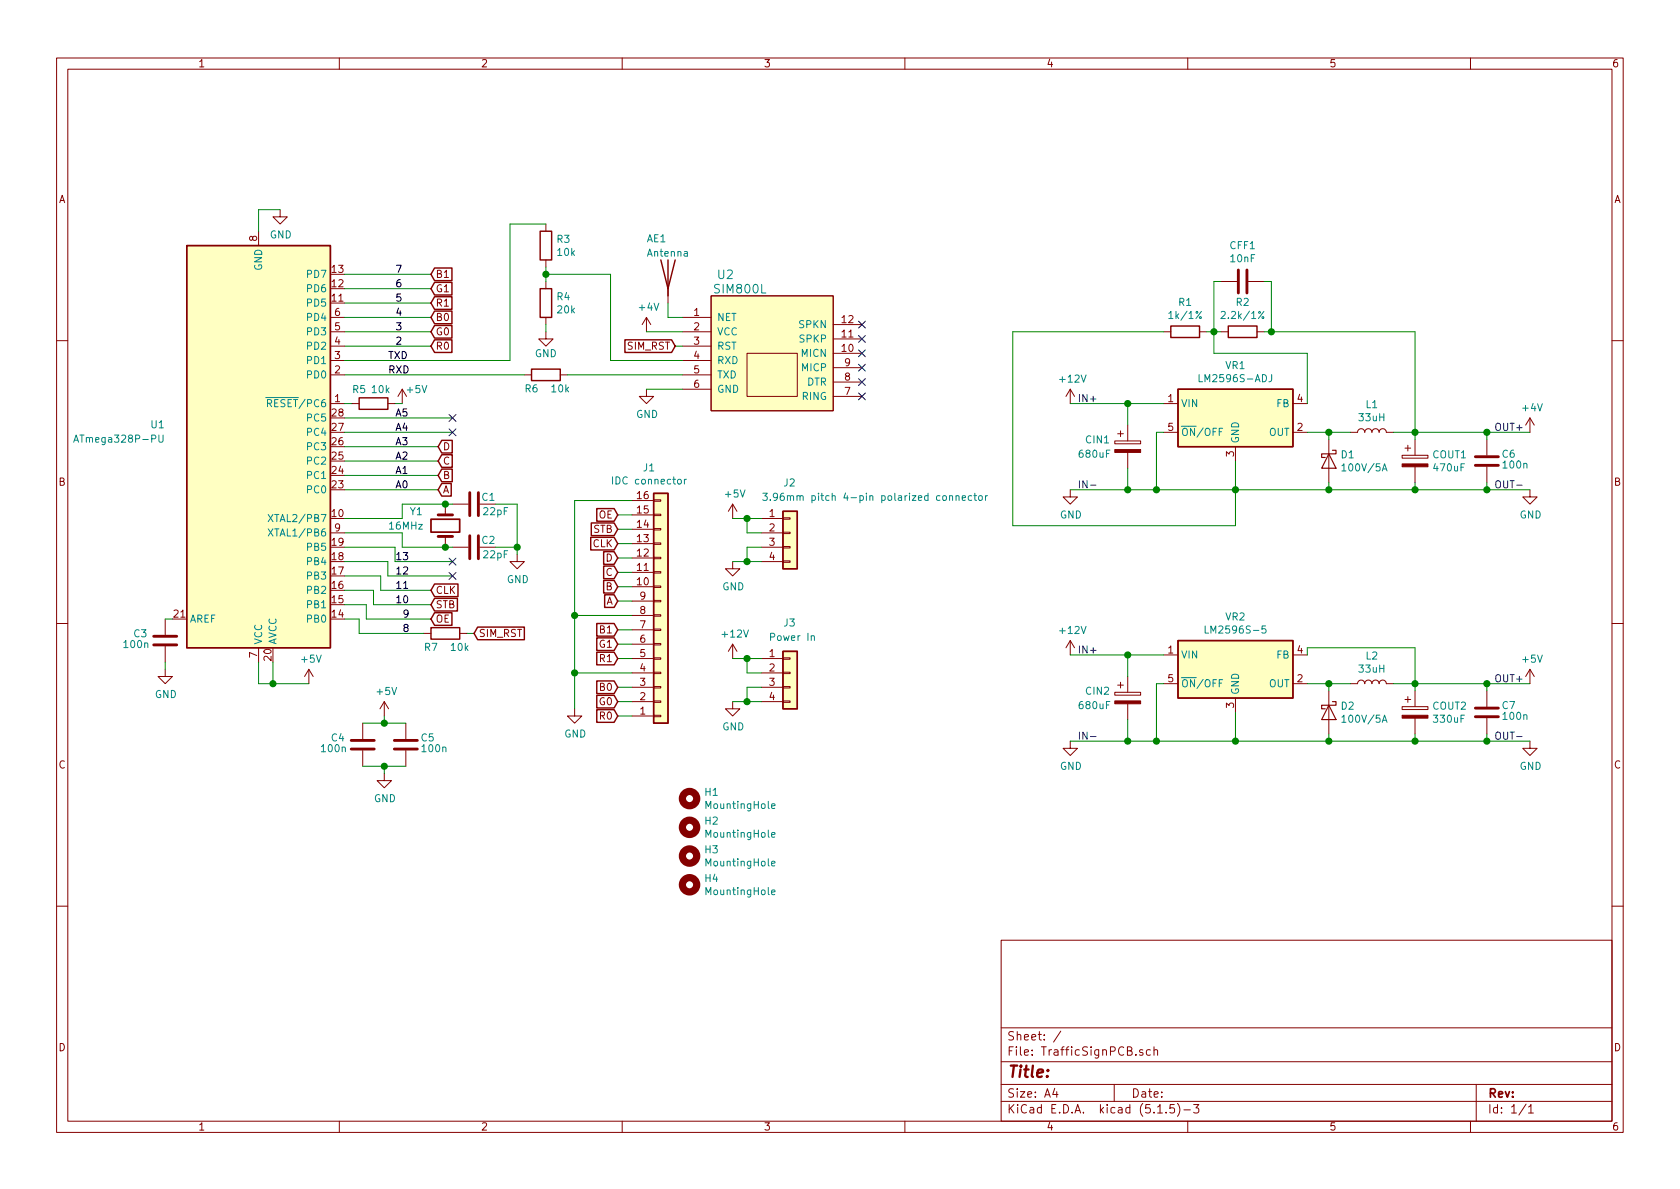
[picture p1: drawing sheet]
EESchema Schematic File Version 4
EELAYER 30 0
EELAYER END
$Descr A4 11693 8268
encoding utf-8
Sheet 1 1
Title ""
Date ""
Rev ""
Comp ""
Comment1 ""
Comment2 ""
Comment3 ""
Comment4 ""
$EndDescr
$Comp
L Connector_Generic:Conn_01x16 J1
U 1 1
P 4600 4275
F 0 "J1" H 4518 3250 50  0000 C CNN
F 1 "IDC connector" H 4518 3341 50  0000 C CNN
F 2 "Connector_IDC:IDC-Header_2x08_P2.54mm_Vertical" H 4600 4275 50  0001 C CNN
F 3 "~" H 4600 4275 50  0001 C CNN
	1    4600 4275
	1    0    0    1   
$EndComp
Text GLabel 4300 4975 0    50   Input ~ 0
R0
Text GLabel 4300 4875 0    50   Input ~ 0
G0
Text GLabel 4300 4775 0    50   Input ~ 0
B0
Text GLabel 4300 4575 0    50   Input ~ 0
R1
Text GLabel 4300 4475 0    50   Input ~ 0
G1
Text GLabel 4300 4375 0    50   Input ~ 0
B1
Text GLabel 4300 4175 0    50   Input ~ 0
A
Text GLabel 4300 4075 0    50   Input ~ 0
B
Text GLabel 4300 3975 0    50   Input ~ 0
C
Text GLabel 4300 3875 0    50   Input ~ 0
D
Wire Wire Line
	4400 3575 4300 3575
Wire Wire Line
	4300 3675 4400 3675
Wire Wire Line
	4300 3775 4400 3775
Wire Wire Line
	4300 3875 4400 3875
Wire Wire Line
	4300 3975 4400 3975
Wire Wire Line
	4300 4075 4400 4075
Wire Wire Line
	4300 4175 4400 4175
Wire Wire Line
	4300 4375 4400 4375
Wire Wire Line
	4300 4475 4400 4475
Wire Wire Line
	4300 4575 4400 4575
Wire Wire Line
	4300 4775 4400 4775
Wire Wire Line
	4300 4875 4400 4875
Wire Wire Line
	4300 4975 4400 4975
Text GLabel 4300 3575 0    50   Input ~ 0
OE
Text GLabel 4300 3675 0    50   Input ~ 0
STB
Text GLabel 4300 3775 0    50   Input ~ 0
CLK
$Comp
L Regulator_Switching:LM2596S-ADJ VR1
U 1 1
P 8600 2900
F 0 "VR1" H 8600 3267 50  0000 C CNN
F 1 "LM2596S-ADJ" H 8600 3176 50  0000 C CNN
F 2 "Package_TO_SOT_SMD:TO-263-5_TabPin3" H 8650 2650 50  0001 L CIN
F 3 "https://store.comet.bg/Catalogue/Product/16564/" H 8600 2900 50  0001 C CNN
	1    8600 2900
	1    0    0    -1  
$EndComp
$Comp
L Device:R R1
U 1 1
P 8250 2300
F 0 "R1" V 8043 2300 50  0000 C CNN
F 1 "1k/1%" V 8134 2300 50  0000 C CNN
F 2 "Resistor_THT:R_Axial_DIN0207_L6.3mm_D2.5mm_P10.16mm_Horizontal" V 8180 2300 50  0001 C CNN
F 3 "https://store.comet.bg/Catalogue/Product/6406/" H 8250 2300 50  0001 C CNN
	1    8250 2300
	0    1    1    0   
$EndComp
$Comp
L Device:R R2
U 1 1
P 8650 2300
F 0 "R2" V 8443 2300 50  0000 C CNN
F 1 "2.2k/1%" V 8534 2300 50  0000 C CNN
F 2 "Resistor_THT:R_Axial_DIN0207_L6.3mm_D2.5mm_P10.16mm_Horizontal" V 8580 2300 50  0001 C CNN
F 3 "https://store.comet.bg/Catalogue/Product/5041342/" H 8650 2300 50  0001 C CNN
	1    8650 2300
	0    1    1    0   
$EndComp
NoConn ~ 6000 2250
NoConn ~ 6000 2350
NoConn ~ 6000 2450
NoConn ~ 6000 2550
NoConn ~ 6000 2650
NoConn ~ 6000 2750
$Comp
L TrafficSignPCB-rescue:SIM800L-SIM800L U2
U 1 1
P 5350 2500
F 0 "U2" H 5050 3100 60  0000 C CNN
F 1 "SIM800L" H 5150 3000 60  0000 C CNN
F 2 "SIM800:Sim800L" H 5650 2350 60  0001 C CNN
F 3 "https://img.filipeflop.com/files/download/Datasheet_SIM800L.pdf" H 5650 2350 60  0001 C CNN
	1    5350 2500
	1    0    0    -1  
$EndComp
$Comp
L Device:CP CIN1
U 1 1
P 7850 3100
F 0 "CIN1" H 7550 3150 50  0000 L CNN
F 1 "680uF" H 7500 3050 50  0000 L CNN
F 2 "Capacitor_THT:CP_Radial_D10.0mm_P5.00mm" H 7888 2950 50  0001 C CNN
F 3 "https://store.comet.bg/Catalogue/Product/44664/" H 7850 3100 50  0001 C CNN
	1    7850 3100
	1    0    0    -1  
$EndComp
$Comp
L Device:C CFF1
U 1 1
P 8650 1950
F 0 "CFF1" V 8398 1950 50  0000 C CNN
F 1 "10nF" V 8489 1950 50  0000 C CNN
F 2 "Capacitor_THT:C_Disc_D4.3mm_W1.9mm_P5.00mm" H 8688 1800 50  0001 C CNN
F 3 "https://store.comet.bg/Catalogue/Product/5919/" H 8650 1950 50  0001 C CNN
	1    8650 1950
	0    1    1    0   
$EndComp
Wire Wire Line
	8600 3200 8600 3400
Wire Wire Line
	8050 3000 8100 3000
Wire Wire Line
	8050 3400 8600 3400
Wire Wire Line
	8050 3000 8050 3400
Wire Wire Line
	7850 3400 8050 3400
Connection ~ 8050 3400
Wire Wire Line
	7850 3250 7850 3400
Wire Wire Line
	7450 3400 7850 3400
Wire Wire Line
	9100 2800 9100 2450
Wire Wire Line
	9100 2450 8450 2450
Wire Wire Line
	8400 2300 8450 2300
Wire Wire Line
	8450 2300 8450 2450
Wire Wire Line
	8450 2300 8500 2300
Connection ~ 8450 2300
Wire Wire Line
	8100 2300 7050 2300
Wire Wire Line
	7050 2300 7050 3650
Wire Wire Line
	9100 3000 9250 3000
$Comp
L Device:D_Schottky D1
U 1 1
P 9250 3200
F 0 "D1" V 9204 3279 50  0000 L CNN
F 1 "100V/5A" V 9295 3279 50  0000 L CNN
F 2 "Diode_THT:D_DO-27_P12.70mm_Horizontal" H 9250 3200 50  0001 C CNN
F 3 "https://store.comet.bg/Catalogue/Product/9381/" H 9250 3200 50  0001 C CNN
	1    9250 3200
	0    1    1    0   
$EndComp
Wire Wire Line
	9250 3000 9250 3050
Connection ~ 9250 3000
Wire Wire Line
	9250 3000 9400 3000
Wire Wire Line
	9250 3350 9250 3400
Wire Wire Line
	9250 3400 8600 3400
Connection ~ 8600 3400
Connection ~ 7850 3400
Wire Wire Line
	8450 2300 8450 1950
Wire Wire Line
	8450 1950 8500 1950
Wire Wire Line
	7450 2800 7850 2800
Connection ~ 7850 2800
Wire Wire Line
	7850 2800 8100 2800
Wire Wire Line
	7850 2950 7850 2800
Wire Wire Line
	9850 3000 9850 3050
Wire Wire Line
	9700 3000 9850 3000
Wire Wire Line
	9250 3400 9850 3400
Wire Wire Line
	9850 3400 9850 3350
Connection ~ 9250 3400
Wire Wire Line
	9850 3000 10350 3000
Connection ~ 9850 3000
Wire Wire Line
	9850 3400 10350 3400
Connection ~ 9850 3400
Wire Wire Line
	8800 1950 8850 1950
Wire Wire Line
	8850 1950 8850 2300
Wire Wire Line
	8850 2300 8800 2300
Wire Wire Line
	8850 2300 9850 2300
Wire Wire Line
	9850 2300 9850 3000
Connection ~ 8850 2300
Wire Wire Line
	8600 3650 8600 3400
Wire Wire Line
	7050 3650 8600 3650
$Comp
L Device:L L1
U 1 1
P 9550 3000
F 0 "L1" V 9740 3000 50  0000 C CNN
F 1 "33uH" V 9649 3000 50  0000 C CNN
F 2 "Inductor_SMD:L_Bourns_SDR1806" H 9550 3000 50  0001 C CNN
F 3 "https://store.comet.bg/Catalogue/Product/15514/" H 9550 3000 50  0001 C CNN
	1    9550 3000
	0    -1   -1   0   
$EndComp
$Comp
L Device:Antenna AE1
U 1 1
P 4650 1900
F 0 "AE1" H 4500 2150 50  0000 L CNN
F 1 "Antenna" H 4500 2050 50  0000 L CNN
F 2 "Connector_Coaxial:SMA_Amphenol_901-144_Vertical" H 4650 1900 50  0001 C CNN
F 3 "https://store.comet.bg/Catalogue/Product/51344/" H 4650 1900 50  0001 C CNN
	1    4650 1900
	1    0    0    -1  
$EndComp
Wire Wire Line
	4650 2100 4650 2200
Wire Wire Line
	4650 2200 4750 2200
Wire Wire Line
	4250 2500 4750 2500
$Comp
L Regulator_Switching:LM2596S-5 VR2
U 1 1
P 8600 4650
F 0 "VR2" H 8600 5017 50  0000 C CNN
F 1 "LM2596S-5" H 8600 4926 50  0000 C CNN
F 2 "Package_TO_SOT_SMD:TO-263-5_TabPin3" H 8650 4400 50  0001 L CIN
F 3 "https://store.comet.bg/Catalogue/Product/16565/" H 8600 4650 50  0001 C CNN
	1    8600 4650
	1    0    0    -1  
$EndComp
$Comp
L Device:CP COUT2
U 1 1
P 9850 4950
F 0 "COUT2" H 9968 4996 50  0000 L CNN
F 1 "330uF" H 9968 4905 50  0000 L CNN
F 2 "Capacitor_THT:CP_Radial_D8.0mm_P3.50mm" H 9888 4800 50  0001 C CNN
F 3 "https://store.comet.bg/Catalogue/Product/7086/" H 9850 4950 50  0001 C CNN
	1    9850 4950
	1    0    0    -1  
$EndComp
Wire Wire Line
	8600 4950 8600 5150
Wire Wire Line
	8050 4750 8100 4750
Wire Wire Line
	8050 5150 8600 5150
Wire Wire Line
	8050 4750 8050 5150
Wire Wire Line
	7850 5150 8050 5150
Connection ~ 8050 5150
Wire Wire Line
	7850 5000 7850 5150
Wire Wire Line
	7450 5150 7850 5150
Wire Wire Line
	9100 4750 9250 4750
$Comp
L Device:D_Schottky D2
U 1 1
P 9250 4950
F 0 "D2" V 9204 5029 50  0000 L CNN
F 1 "100V/5A" V 9295 5029 50  0000 L CNN
F 2 "Diode_THT:D_DO-27_P12.70mm_Horizontal" H 9250 4950 50  0001 C CNN
F 3 "https://store.comet.bg/Catalogue/Product/9381/" H 9250 4950 50  0001 C CNN
	1    9250 4950
	0    1    1    0   
$EndComp
Wire Wire Line
	9250 4750 9250 4800
Connection ~ 9250 4750
Wire Wire Line
	9250 4750 9400 4750
Wire Wire Line
	9250 5100 9250 5150
Wire Wire Line
	9250 5150 8600 5150
Connection ~ 8600 5150
Connection ~ 7850 5150
Wire Wire Line
	7450 4550 7850 4550
Connection ~ 7850 4550
Wire Wire Line
	7850 4550 8100 4550
Wire Wire Line
	7850 4700 7850 4550
Wire Wire Line
	9850 4750 9850 4800
Wire Wire Line
	9700 4750 9850 4750
Wire Wire Line
	9250 5150 9850 5150
Wire Wire Line
	9850 5150 9850 5100
Connection ~ 9250 5150
Wire Wire Line
	9850 4750 10350 4750
Connection ~ 9850 4750
Wire Wire Line
	9850 5150 10350 5150
Connection ~ 9850 5150
$Comp
L Device:L L2
U 1 1
P 9550 4750
F 0 "L2" V 9740 4750 50  0000 C CNN
F 1 "33uH" V 9649 4750 50  0000 C CNN
F 2 "Inductor_SMD:L_Bourns_SDR1806" H 9550 4750 50  0001 C CNN
F 3 "https://store.comet.bg/Catalogue/Product/15514/" H 9550 4750 50  0001 C CNN
	1    9550 4750
	0    -1   -1   0   
$EndComp
Wire Wire Line
	9850 4500 9100 4500
Wire Wire Line
	9100 4550 9100 4500
Wire Wire Line
	9850 4500 9850 4750
Text Notes 10400 5150 0    50   ~ 0
OUT-
Text Notes 10400 4750 0    50   ~ 0
OUT+
Text Notes 10400 3000 0    50   ~ 0
OUT+
Text Notes 10400 3400 0    50   ~ 0
OUT-
Text Notes 7500 4550 0    50   ~ 0
IN+
Text Notes 7500 5150 0    50   ~ 0
IN-
Text Notes 7500 2800 0    50   ~ 0
IN+
Text Notes 7500 3400 0    50   ~ 0
IN-
$Comp
L Device:CP CIN2
U 1 1
P 7850 4850
F 0 "CIN2" H 7550 4900 50  0000 L CNN
F 1 "680uF" H 7500 4800 50  0000 L CNN
F 2 "Capacitor_THT:CP_Radial_D10.0mm_P5.00mm" H 7888 4700 50  0001 C CNN
F 3 "https://store.comet.bg/Catalogue/Product/44664/" H 7850 4850 50  0001 C CNN
	1    7850 4850
	1    0    0    -1  
$EndComp
$Comp
L Connector_Generic:Conn_01x04 J2
U 1 1
P 5500 3700
F 0 "J2" H 5450 4050 50  0000 L CNN
F 1 "3.96mm pitch 4-pin polarized connector" H 5300 3950 50  0000 L CNN
F 2 "Connector_Molex:Molex_KK-396_A-41791-0004_1x04_P3.96mm_Vertical" H 5500 3700 50  0001 C CNN
F 3 "https://store.comet.bg/Catalogue/Product/25223/" H 5500 3700 50  0001 C CNN
	1    5500 3700
	1    0    0    -1  
$EndComp
Wire Wire Line
	5300 3600 5200 3600
Wire Wire Line
	5300 3700 5200 3700
Wire Wire Line
	5300 3800 5200 3800
Wire Wire Line
	5300 3900 5200 3900
Wire Wire Line
	5200 3800 5200 3900
Wire Wire Line
	5200 3900 5100 3900
Connection ~ 5200 3900
Wire Wire Line
	5200 3700 5200 3600
Wire Wire Line
	5200 3600 5100 3600
Connection ~ 5200 3600
$Comp
L Device:CP COUT1
U 1 1
P 9850 3200
F 0 "COUT1" H 9968 3246 50  0000 L CNN
F 1 "470uF" H 9968 3155 50  0000 L CNN
F 2 "Capacitor_THT:CP_Radial_D8.0mm_P3.50mm" H 9888 3050 50  0001 C CNN
F 3 "https://store.comet.bg/Catalogue/Product/36876/" H 9850 3200 50  0001 C CNN
	1    9850 3200
	1    0    0    -1  
$EndComp
$Comp
L Connector_Generic:Conn_01x04 J3
U 1 1
P 5500 4675
F 0 "J3" H 5450 5025 50  0000 L CNN
F 1 "Power In" H 5350 4925 50  0000 L CNN
F 2 "Connector_Molex:Molex_KK-396_A-41791-0004_1x04_P3.96mm_Vertical" H 5500 4675 50  0001 C CNN
F 3 "https://store.comet.bg/Catalogue/Product/25223/" H 5500 4675 50  0001 C CNN
	1    5500 4675
	1    0    0    -1  
$EndComp
Wire Wire Line
	5300 4575 5200 4575
Wire Wire Line
	5300 4675 5200 4675
Wire Wire Line
	5300 4775 5200 4775
Wire Wire Line
	5300 4875 5200 4875
Wire Wire Line
	5200 4775 5200 4875
Wire Wire Line
	5200 4875 5100 4875
Connection ~ 5200 4875
Wire Wire Line
	5200 4675 5200 4575
Wire Wire Line
	5200 4575 5100 4575
Connection ~ 5200 4575
$Comp
L MCU_Microchip_ATmega:ATmega328P-PU U1
U 1 1
P 1800 3100
F 0 "U1" H 1150 2950 50  0000 R CNN
F 1 "ATmega328P-PU" H 1150 3050 50  0000 R CNN
F 2 "Package_DIP:DIP-28_W7.62mm" H 1800 3100 50  0001 C CIN
F 3 "http://ww1.microchip.com/downloads/en/DeviceDoc/ATmega328_P%20AVR%20MCU%20with%20picoPower%20Technology%20Data%20Sheet%2040001984A.pdf" H 1800 3100 50  0001 C CNN
	1    1800 3100
	1    0    0    1   
$EndComp
Wire Wire Line
	2400 3700 2800 3700
Wire Wire Line
	1900 4750 2150 4750
$Comp
L power:+5V #PWR0101
U 1 1
P 2150 4750
F 0 "#PWR0101" H 2150 4600 50  0001 C CNN
F 1 "+5V" H 2165 4923 50  0000 C CNN
F 2 "" H 2150 4750 50  0001 C CNN
F 3 "" H 2150 4750 50  0001 C CNN
	1    2150 4750
	1    0    0    -1  
$EndComp
Wire Wire Line
	3600 3800 3600 3500
Connection ~ 3600 3800
Wire Wire Line
	3600 3850 3600 3800
$Comp
L power:GND #PWR0102
U 1 1
P 3600 3850
F 0 "#PWR0102" H 3600 3600 50  0001 C CNN
F 1 "GND" H 3605 3677 50  0000 C CNN
F 2 "" H 3600 3850 50  0001 C CNN
F 3 "" H 3600 3850 50  0001 C CNN
	1    3600 3850
	1    0    0    -1  
$EndComp
Wire Wire Line
	3450 3800 3600 3800
NoConn ~ 3150 4000
NoConn ~ 3150 3900
NoConn ~ 3150 3000
NoConn ~ 3150 2900
$Comp
L Device:Crystal Y1
U 1 1
P 3100 3650
F 0 "Y1" V 3000 3400 50  0000 L CNN
F 1 "16MHz" V 3100 3250 50  0000 L CNN
F 2 "Crystal:Crystal_HC49-U_Vertical" H 3100 3650 50  0001 C CNN
F 3 "https://store.comet.bg/Catalogue/Product/27238/" H 3100 3650 50  0001 C CNN
	1    3100 3650
	0    1    1    0   
$EndComp
$Comp
L Device:C C1
U 1 1
P 3300 3500
F 0 "C1" V 3250 3600 50  0000 C CNN
F 1 "22pF" V 3350 3650 50  0000 C CNN
F 2 "Capacitor_THT:C_Disc_D4.3mm_W1.9mm_P5.00mm" H 3338 3350 50  0001 C CNN
F 3 "https://store.comet.bg/Catalogue/Product/27466/" H 3300 3500 50  0001 C CNN
	1    3300 3500
	0    1    1    0   
$EndComp
$Comp
L Device:C C2
U 1 1
P 3300 3800
F 0 "C2" V 3250 3900 50  0000 C CNN
F 1 "22pF" V 3350 3950 50  0000 C CNN
F 2 "Capacitor_THT:C_Disc_D4.3mm_W1.9mm_P5.00mm" H 3338 3650 50  0001 C CNN
F 3 "https://store.comet.bg/Catalogue/Product/27466/" H 3300 3800 50  0001 C CNN
	1    3300 3800
	0    1    1    0   
$EndComp
Wire Wire Line
	3800 2300 3800 2250
$Comp
L Device:R R4
U 1 1
P 3800 2100
F 0 "R4" H 3870 2146 50  0000 L CNN
F 1 "20k" H 3870 2055 50  0000 L CNN
F 2 "Resistor_THT:R_Axial_DIN0204_L3.6mm_D1.6mm_P7.62mm_Horizontal" V 3730 2100 50  0001 C CNN
F 3 "https://store.comet.bg/Catalogue/Product/3884/" H 3800 2100 50  0001 C CNN
	1    3800 2100
	1    0    0    -1  
$EndComp
Connection ~ 3100 3800
Wire Wire Line
	3100 3800 3150 3800
Wire Wire Line
	3600 3500 3450 3500
Connection ~ 3100 3500
Wire Wire Line
	3100 3500 3150 3500
Connection ~ 1900 4750
Wire Wire Line
	1800 4750 1900 4750
Wire Wire Line
	1800 4600 1800 4750
Wire Wire Line
	1900 4750 1900 4600
Wire Wire Line
	1200 4300 1150 4300
$Comp
L Device:R R5
U 1 1
P 2600 2800
F 0 "R5" V 2500 2700 50  0000 C CNN
F 1 "10k" V 2500 2850 50  0000 C CNN
F 2 "Resistor_THT:R_Axial_DIN0204_L3.6mm_D1.6mm_P7.62mm_Horizontal" V 2530 2800 50  0001 C CNN
F 3 "https://store.comet.bg/Catalogue/Product/25851/" H 2600 2800 50  0001 C CNN
	1    2600 2800
	0    1    1    0   
$EndComp
Wire Wire Line
	2750 2800 2800 2800
Wire Wire Line
	2400 2800 2450 2800
Wire Wire Line
	2400 2500 3550 2500
Wire Wire Line
	3550 1550 3800 1550
Wire Wire Line
	3550 2500 3550 1550
Wire Wire Line
	3800 1900 3800 1950
Connection ~ 3800 1900
Wire Wire Line
	3800 1900 4250 1900
Wire Wire Line
	3800 1850 3800 1900
$Comp
L Device:R R3
U 1 1
P 3800 1700
F 0 "R3" H 3870 1746 50  0000 L CNN
F 1 "10k" H 3870 1655 50  0000 L CNN
F 2 "Resistor_THT:R_Axial_DIN0204_L3.6mm_D1.6mm_P7.62mm_Horizontal" V 3730 1700 50  0001 C CNN
F 3 "https://store.comet.bg/Catalogue/Product/25851/" H 3800 1700 50  0001 C CNN
	1    3800 1700
	1    0    0    -1  
$EndComp
Text GLabel 3000 4300 2    50   Input ~ 0
OE
Text GLabel 3000 4200 2    50   Input ~ 0
STB
Text GLabel 3000 4100 2    50   Input ~ 0
CLK
Wire Wire Line
	2400 3400 3050 3400
Wire Wire Line
	2400 3300 3050 3300
Wire Wire Line
	2400 3200 3050 3200
Wire Wire Line
	2400 3100 3050 3100
Text GLabel 3050 3100 2    50   Input ~ 0
D
Text GLabel 3050 3200 2    50   Input ~ 0
C
Text GLabel 3050 3300 2    50   Input ~ 0
B
Text GLabel 3050 3400 2    50   Input ~ 0
A
Wire Wire Line
	2400 1900 3000 1900
Wire Wire Line
	2400 2000 3000 2000
Wire Wire Line
	2400 2100 3000 2100
Text GLabel 3000 1900 2    50   Input ~ 0
B1
Text GLabel 3000 2000 2    50   Input ~ 0
G1
Text GLabel 3000 2100 2    50   Input ~ 0
R1
Wire Wire Line
	2400 2400 3000 2400
Wire Wire Line
	2400 2300 3000 2300
Wire Wire Line
	2400 2200 3000 2200
Text GLabel 3000 2200 2    50   Input ~ 0
B0
Text GLabel 3000 2300 2    50   Input ~ 0
G0
Text GLabel 3000 2400 2    50   Input ~ 0
R0
Wire Wire Line
	2500 4400 2950 4400
Wire Wire Line
	2500 4300 2500 4400
Wire Wire Line
	2400 4300 2500 4300
Wire Wire Line
	2550 4300 3000 4300
Wire Wire Line
	2550 4200 2550 4300
Wire Wire Line
	2400 4200 2550 4200
Wire Wire Line
	2600 4200 3000 4200
Wire Wire Line
	2600 4100 2600 4200
Wire Wire Line
	2400 4100 2600 4100
Wire Wire Line
	2650 4100 3000 4100
Wire Wire Line
	2650 4000 2650 4100
Wire Wire Line
	2400 4000 2650 4000
Wire Wire Line
	2700 4000 3150 4000
Wire Wire Line
	2700 3900 2700 4000
Wire Wire Line
	2400 3900 2700 3900
Text Label 2750 3900 0    50   ~ 0
13
Text Label 2750 4000 0    50   ~ 0
12
Text Label 2750 4100 0    50   ~ 0
11
Text Label 2750 4200 0    50   ~ 0
10
Text Label 2800 4300 0    50   ~ 0
9
Text Label 2800 4400 0    50   ~ 0
8
Wire Wire Line
	2750 3900 3150 3900
Wire Wire Line
	2750 3800 2750 3900
Wire Wire Line
	2400 3800 2750 3800
Wire Wire Line
	2800 3500 3100 3500
Wire Wire Line
	2800 3600 2800 3500
Wire Wire Line
	2400 3600 2800 3600
Wire Wire Line
	2800 3800 3100 3800
Wire Wire Line
	2800 3700 2800 3800
Text Label 2750 2900 0    50   ~ 0
A5
Text Label 2750 3000 0    50   ~ 0
A4
Text Label 2750 3100 0    50   ~ 0
A3
Text Label 2750 3200 0    50   ~ 0
A2
Text Label 2750 3300 0    50   ~ 0
A1
Text Label 2750 3400 0    50   ~ 0
A0
Wire Wire Line
	2400 3000 3150 3000
Wire Wire Line
	2400 2900 3150 2900
Text Label 2750 1900 0    50   ~ 0
7
Text Label 2750 2000 0    50   ~ 0
6
Text Label 2750 2100 0    50   ~ 0
5
Text Label 2750 2200 0    50   ~ 0
4
Text Label 2750 2300 0    50   ~ 0
3
Text Label 2750 2400 0    50   ~ 0
2
Text Label 2700 2600 0    50   ~ 0
RXD
Text Label 2700 2500 0    50   ~ 0
TXD
$Comp
L power:GND #PWR0103
U 1 1
P 1950 1450
F 0 "#PWR0103" H 1950 1200 50  0001 C CNN
F 1 "GND" H 1955 1277 50  0000 C CNN
F 2 "" H 1950 1450 50  0001 C CNN
F 3 "" H 1950 1450 50  0001 C CNN
	1    1950 1450
	1    0    0    -1  
$EndComp
Wire Wire Line
	1800 1450 1950 1450
Wire Wire Line
	1800 1450 1800 1600
$Comp
L power:+5V #PWR0104
U 1 1
P 2800 2800
F 0 "#PWR0104" H 2800 2650 50  0001 C CNN
F 1 "+5V" H 2900 2900 50  0000 C CNN
F 2 "" H 2800 2800 50  0001 C CNN
F 3 "" H 2800 2800 50  0001 C CNN
	1    2800 2800
	1    0    0    -1  
$EndComp
$Comp
L power:GND #PWR0105
U 1 1
P 4000 4925
F 0 "#PWR0105" H 4000 4675 50  0001 C CNN
F 1 "GND" H 4005 4752 50  0000 C CNN
F 2 "" H 4000 4925 50  0001 C CNN
F 3 "" H 4000 4925 50  0001 C CNN
	1    4000 4925
	1    0    0    -1  
$EndComp
Wire Wire Line
	4000 3475 4000 4275
Wire Wire Line
	4000 3475 4400 3475
Wire Wire Line
	4000 4675 4400 4675
Connection ~ 4000 4675
Wire Wire Line
	4000 4675 4000 4925
Wire Wire Line
	4000 4275 4400 4275
Connection ~ 4000 4275
Wire Wire Line
	4000 4275 4000 4675
$Comp
L power:GND #PWR0106
U 1 1
P 5100 4875
F 0 "#PWR0106" H 5100 4625 50  0001 C CNN
F 1 "GND" H 5105 4702 50  0000 C CNN
F 2 "" H 5100 4875 50  0001 C CNN
F 3 "" H 5100 4875 50  0001 C CNN
	1    5100 4875
	1    0    0    -1  
$EndComp
$Comp
L power:+12V #PWR0107
U 1 1
P 5100 4575
F 0 "#PWR0107" H 5100 4425 50  0001 C CNN
F 1 "+12V" H 5115 4748 50  0000 C CNN
F 2 "" H 5100 4575 50  0001 C CNN
F 3 "" H 5100 4575 50  0001 C CNN
	1    5100 4575
	1    0    0    -1  
$EndComp
$Comp
L power:GND #PWR0108
U 1 1
P 5100 3900
F 0 "#PWR0108" H 5100 3650 50  0001 C CNN
F 1 "GND" H 5105 3727 50  0000 C CNN
F 2 "" H 5100 3900 50  0001 C CNN
F 3 "" H 5100 3900 50  0001 C CNN
	1    5100 3900
	1    0    0    -1  
$EndComp
$Comp
L power:+5V #PWR0109
U 1 1
P 5100 3600
F 0 "#PWR0109" H 5100 3450 50  0001 C CNN
F 1 "+5V" H 5115 3773 50  0000 C CNN
F 2 "" H 5100 3600 50  0001 C CNN
F 3 "" H 5100 3600 50  0001 C CNN
	1    5100 3600
	1    0    0    -1  
$EndComp
$Comp
L power:GND #PWR0110
U 1 1
P 7450 5150
F 0 "#PWR0110" H 7450 4900 50  0001 C CNN
F 1 "GND" H 7455 4977 50  0000 C CNN
F 2 "" H 7450 5150 50  0001 C CNN
F 3 "" H 7450 5150 50  0001 C CNN
	1    7450 5150
	1    0    0    -1  
$EndComp
$Comp
L power:GND #PWR0111
U 1 1
P 10650 5150
F 0 "#PWR0111" H 10650 4900 50  0001 C CNN
F 1 "GND" H 10655 4977 50  0000 C CNN
F 2 "" H 10650 5150 50  0001 C CNN
F 3 "" H 10650 5150 50  0001 C CNN
	1    10650 5150
	1    0    0    -1  
$EndComp
$Comp
L power:GND #PWR0112
U 1 1
P 10650 3400
F 0 "#PWR0112" H 10650 3150 50  0001 C CNN
F 1 "GND" H 10655 3227 50  0000 C CNN
F 2 "" H 10650 3400 50  0001 C CNN
F 3 "" H 10650 3400 50  0001 C CNN
	1    10650 3400
	1    0    0    -1  
$EndComp
$Comp
L power:GND #PWR0113
U 1 1
P 7450 3400
F 0 "#PWR0113" H 7450 3150 50  0001 C CNN
F 1 "GND" H 7455 3227 50  0000 C CNN
F 2 "" H 7450 3400 50  0001 C CNN
F 3 "" H 7450 3400 50  0001 C CNN
	1    7450 3400
	1    0    0    -1  
$EndComp
$Comp
L power:+12V #PWR0114
U 1 1
P 7450 4550
F 0 "#PWR0114" H 7450 4400 50  0001 C CNN
F 1 "+12V" H 7465 4723 50  0000 C CNN
F 2 "" H 7450 4550 50  0001 C CNN
F 3 "" H 7450 4550 50  0001 C CNN
	1    7450 4550
	1    0    0    -1  
$EndComp
$Comp
L power:+12V #PWR0115
U 1 1
P 7450 2800
F 0 "#PWR0115" H 7450 2650 50  0001 C CNN
F 1 "+12V" H 7465 2973 50  0000 C CNN
F 2 "" H 7450 2800 50  0001 C CNN
F 3 "" H 7450 2800 50  0001 C CNN
	1    7450 2800
	1    0    0    -1  
$EndComp
$Comp
L power:GND #PWR0116
U 1 1
P 3800 2300
F 0 "#PWR0116" H 3800 2050 50  0001 C CNN
F 1 "GND" H 3800 2150 50  0000 C CNN
F 2 "" H 3800 2300 50  0001 C CNN
F 3 "" H 3800 2300 50  0001 C CNN
	1    3800 2300
	1    0    0    -1  
$EndComp
$Comp
L power:+4V #PWR0117
U 1 1
P 4500 2300
F 0 "#PWR0117" H 4500 2150 50  0001 C CNN
F 1 "+4V" H 4515 2473 50  0000 C CNN
F 2 "" H 4500 2300 50  0001 C CNN
F 3 "" H 4500 2300 50  0001 C CNN
	1    4500 2300
	1    0    0    -1  
$EndComp
Wire Wire Line
	4500 2300 4750 2300
$Comp
L power:GND #PWR0118
U 1 1
P 4500 2700
F 0 "#PWR0118" H 4500 2450 50  0001 C CNN
F 1 "GND" H 4505 2527 50  0000 C CNN
F 2 "" H 4500 2700 50  0001 C CNN
F 3 "" H 4500 2700 50  0001 C CNN
	1    4500 2700
	1    0    0    -1  
$EndComp
Wire Wire Line
	4500 2700 4750 2700
$Comp
L power:+4V #PWR0119
U 1 1
P 10650 3000
F 0 "#PWR0119" H 10650 2850 50  0001 C CNN
F 1 "+4V" H 10665 3173 50  0000 C CNN
F 2 "" H 10650 3000 50  0001 C CNN
F 3 "" H 10650 3000 50  0001 C CNN
	1    10650 3000
	1    0    0    -1  
$EndComp
$Comp
L power:+5V #PWR0120
U 1 1
P 10650 4750
F 0 "#PWR0120" H 10650 4600 50  0001 C CNN
F 1 "+5V" H 10665 4923 50  0000 C CNN
F 2 "" H 10650 4750 50  0001 C CNN
F 3 "" H 10650 4750 50  0001 C CNN
	1    10650 4750
	1    0    0    -1  
$EndComp
$Comp
L Device:C C3
U 1 1
P 1150 4450
F 0 "C3" H 925 4500 50  0000 L CNN
F 1 "100n" H 850 4425 50  0000 L CNN
F 2 "Capacitor_THT:C_Disc_D4.3mm_W1.9mm_P5.00mm" H 1188 4300 50  0001 C CNN
F 3 "https://store.comet.bg/Catalogue/Product/5920/" H 1150 4450 50  0001 C CNN
	1    1150 4450
	1    0    0    -1  
$EndComp
$Comp
L power:GND #PWR0121
U 1 1
P 1150 4650
F 0 "#PWR0121" H 1150 4400 50  0001 C CNN
F 1 "GND" H 1155 4477 50  0000 C CNN
F 2 "" H 1150 4650 50  0001 C CNN
F 3 "" H 1150 4650 50  0001 C CNN
	1    1150 4650
	1    0    0    -1  
$EndComp
Wire Wire Line
	1150 4650 1150 4600
$Comp
L power:+5V #PWR0122
U 1 1
P 2675 4975
F 0 "#PWR0122" H 2675 4825 50  0001 C CNN
F 1 "+5V" H 2690 5148 50  0000 C CNN
F 2 "" H 2675 4975 50  0001 C CNN
F 3 "" H 2675 4975 50  0001 C CNN
	1    2675 4975
	1    0    0    -1  
$EndComp
$Comp
L power:GND #PWR0123
U 1 1
P 2675 5375
F 0 "#PWR0123" H 2675 5125 50  0001 C CNN
F 1 "GND" H 2680 5202 50  0000 C CNN
F 2 "" H 2675 5375 50  0001 C CNN
F 3 "" H 2675 5375 50  0001 C CNN
	1    2675 5375
	1    0    0    -1  
$EndComp
$Comp
L Device:C C4
U 1 1
P 2525 5175
F 0 "C4" H 2300 5225 50  0000 L CNN
F 1 "100n" H 2225 5150 50  0000 L CNN
F 2 "Capacitor_THT:C_Disc_D4.3mm_W1.9mm_P5.00mm" H 2563 5025 50  0001 C CNN
F 3 "https://store.comet.bg/Catalogue/Product/5920/" H 2525 5175 50  0001 C CNN
	1    2525 5175
	1    0    0    -1  
$EndComp
$Comp
L Device:C C5
U 1 1
P 2825 5175
F 0 "C5" H 2925 5225 50  0000 L CNN
F 1 "100n" H 2925 5150 50  0000 L CNN
F 2 "Capacitor_THT:C_Disc_D4.3mm_W1.9mm_P5.00mm" H 2863 5025 50  0001 C CNN
F 3 "https://store.comet.bg/Catalogue/Product/5920/" H 2825 5175 50  0001 C CNN
	1    2825 5175
	1    0    0    -1  
$EndComp
Wire Wire Line
	2525 5025 2675 5025
Wire Wire Line
	2675 4975 2675 5025
Connection ~ 2675 5025
Wire Wire Line
	2675 5025 2825 5025
Wire Wire Line
	2525 5325 2675 5325
Wire Wire Line
	2675 5375 2675 5325
Connection ~ 2675 5325
Wire Wire Line
	2675 5325 2825 5325
$Comp
L Device:R R6
U 1 1
P 3800 2600
F 0 "R6" V 3700 2700 50  0000 C CNN
F 1 "10k" V 3700 2500 50  0000 C CNN
F 2 "Resistor_THT:R_Axial_DIN0204_L3.6mm_D1.6mm_P7.62mm_Horizontal" V 3730 2600 50  0001 C CNN
F 3 "~" H 3800 2600 50  0001 C CNN
	1    3800 2600
	0    -1   -1   0   
$EndComp
Wire Wire Line
	4250 1900 4250 2500
Wire Wire Line
	2400 2600 3650 2600
Wire Wire Line
	3950 2600 4750 2600
$Comp
L Device:R R7
U 1 1
P 3100 4400
F 0 "R7" V 3000 4500 50  0000 C CNN
F 1 "10k" V 3000 4300 50  0000 C CNN
F 2 "Resistor_THT:R_Axial_DIN0204_L3.6mm_D1.6mm_P7.62mm_Horizontal" V 3030 4400 50  0001 C CNN
F 3 "~" H 3100 4400 50  0001 C CNN
	1    3100 4400
	0    -1   -1   0   
$EndComp
Wire Wire Line
	3250 4400 3300 4400
Wire Wire Line
	4750 2400 4700 2400
Text GLabel 4700 2400 0    50   Input ~ 0
SIM_RST
Text GLabel 3300 4400 2    50   Input ~ 0
SIM_RST
$Comp
L Device:C C6
U 1 1
P 10350 3200
F 0 "C6" H 10450 3250 50  0000 L CNN
F 1 "100n" H 10450 3175 50  0000 L CNN
F 2 "Capacitor_THT:C_Disc_D4.3mm_W1.9mm_P5.00mm" H 10388 3050 50  0001 C CNN
F 3 "https://store.comet.bg/Catalogue/Product/5920/" H 10350 3200 50  0001 C CNN
	1    10350 3200
	1    0    0    -1  
$EndComp
Wire Wire Line
	10350 3050 10350 3000
Connection ~ 10350 3000
Wire Wire Line
	10350 3000 10650 3000
Wire Wire Line
	10350 3350 10350 3400
Connection ~ 10350 3400
Wire Wire Line
	10350 3400 10650 3400
$Comp
L Device:C C7
U 1 1
P 10350 4950
F 0 "C7" H 10450 5000 50  0000 L CNN
F 1 "100n" H 10450 4925 50  0000 L CNN
F 2 "Capacitor_THT:C_Disc_D4.3mm_W1.9mm_P5.00mm" H 10388 4800 50  0001 C CNN
F 3 "https://store.comet.bg/Catalogue/Product/5920/" H 10350 4950 50  0001 C CNN
	1    10350 4950
	1    0    0    -1  
$EndComp
Wire Wire Line
	10350 4800 10350 4750
Connection ~ 10350 4750
Wire Wire Line
	10350 4750 10650 4750
Wire Wire Line
	10350 5100 10350 5150
Connection ~ 10350 5150
Wire Wire Line
	10350 5150 10650 5150
$Comp
L Mechanical:MountingHole H1
U 1 1
P 4800 5550
F 0 "H1" H 4900 5596 50  0000 L CNN
F 1 "MountingHole" H 4900 5505 50  0000 L CNN
F 2 "MountingHole:MountingHole_3.2mm_M3_ISO14580" H 4800 5550 50  0001 C CNN
F 3 "~" H 4800 5550 50  0001 C CNN
	1    4800 5550
	1    0    0    -1  
$EndComp
$Comp
L Mechanical:MountingHole H2
U 1 1
P 4800 5750
F 0 "H2" H 4900 5796 50  0000 L CNN
F 1 "MountingHole" H 4900 5705 50  0000 L CNN
F 2 "MountingHole:MountingHole_3.2mm_M3_ISO14580" H 4800 5750 50  0001 C CNN
F 3 "~" H 4800 5750 50  0001 C CNN
	1    4800 5750
	1    0    0    -1  
$EndComp
$Comp
L Mechanical:MountingHole H3
U 1 1
P 4800 5950
F 0 "H3" H 4900 5996 50  0000 L CNN
F 1 "MountingHole" H 4900 5905 50  0000 L CNN
F 2 "MountingHole:MountingHole_3.2mm_M3_ISO14580" H 4800 5950 50  0001 C CNN
F 3 "~" H 4800 5950 50  0001 C CNN
	1    4800 5950
	1    0    0    -1  
$EndComp
$Comp
L Mechanical:MountingHole H4
U 1 1
P 4800 6150
F 0 "H4" H 4900 6196 50  0000 L CNN
F 1 "MountingHole" H 4900 6105 50  0000 L CNN
F 2 "MountingHole:MountingHole_3.2mm_M3_ISO14580" H 4800 6150 50  0001 C CNN
F 3 "~" H 4800 6150 50  0001 C CNN
	1    4800 6150
	1    0    0    -1  
$EndComp
$EndSCHEMATC
